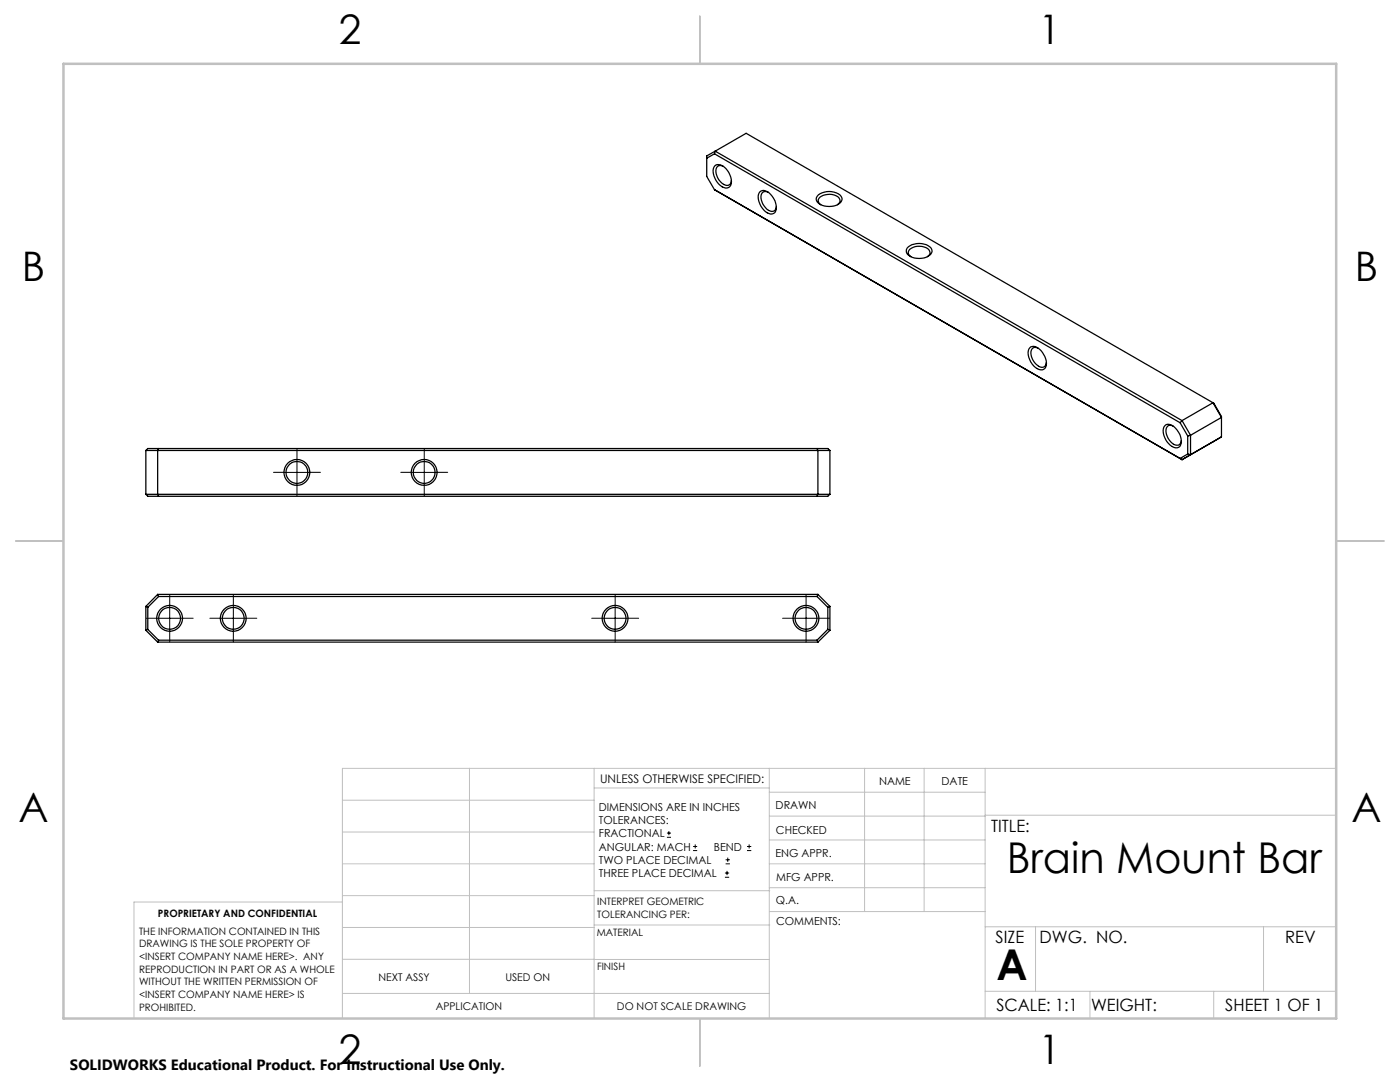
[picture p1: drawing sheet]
<svg xmlns="http://www.w3.org/2000/svg" width="279mm" height="216mm" viewBox="0 0 279 216" stroke-linecap="round" stroke-linejoin="round" font-family="sans-serif">
<g fill="none" stroke="#000" stroke-width=".2">
<path d="M56.8 94.3h4.9M59.3 91.8v5M82.2 94.3h4.9M84.7 91.8v5M31.4 123.4h4.9M33.9 120.9v5M44.1 123.4h4.9M46.6 120.9v5M120.3 123.4h4.9M122.8 120.9v5M158.4 123.4h4.9M160.9 120.9v5"/>
<path d="M133.1 167.1h.8M133.1 166.2h.8M133.5 165.8v.9M138.3 169.7h.8M138.3 168.9h.8M138.7 168.5v.8M144.7 175h.8M144.7 174.2h.8M144.8 172.4h.9M144.8 171.6h.9M145.1 173.8v.8M145.2 171.1v.9"/>
<path d="M149.1 169.7h.8M149.1 168.9h.8M149.5 168.5v.8"/>
</g>
<g fill="none" stroke="#000" stroke-width=".2" stroke-dasharray="15.2 1.3 1.3 1.3">
<path d="M56.8 94.2h-2.2M59.3 91.7v-2.1M59.3 96.7v2.2M61.8 94.2h2.2M82.2 94.2h-2.2M84.7 91.7v-2.1M84.7 96.7v2.2M87.2 94.2h2.2M31.4 123.4h-2.2M33.9 120.9v-2.2M33.9 125.9v2.1M36.4 123.4h2.2"/>
<path d="M44.1 123.4h-2.2M46.6 120.9v-2.2M46.6 125.9v2.1M49.1 123.4h2.2M120.3 123.4h-2.2M122.8 120.9v-2.2M122.8 125.9v2.1M125.3 123.4h2.2M158.4 123.4h-2.2M160.9 120.9v-2.2M160.9 125.9v2.1M163.4 123.4h2.2"/>
</g>
<g fill="none" stroke="#c0c0c0" stroke-width=".2">
<path d="M68.3 159.7h50.3M93.7 153.3v44.9M118.6 153.3v49.9M118.6 157.2h34.9M153.5 153.3v49.9M153.5 158.1h43.1M172.5 153.3v28.6M184.4 153.3v28.6M196.6 153.3v49.9M266.7 153.3h-198.4v49.9M68.3 178.7h50.3M68.3 172.4h50.3"/>
<path d="M68.3 166h50.3M68.3 180h-41.6v23.2M118.6 177.7h35M153.5 167.6h43.1M153.5 162.8h43.1M153.5 172.4h43.1M153.5 177.1h43.1M196.6 162.7h70.1M68.3 198.2h85.2M68.3 191.4l85.2 .1M68.3 185.1h50.3M118.6 184.6h35"/>
<path d="M153.6 181.9h43M196.6 197.8h70.1M196.6 184.9h70.1M206.7 184.9v12.9M217.5 197.8v5.4M242.2 197.8v5.4M252.2 184.9v12.9"/>
</g>
<path d="M139.7 3.2v9.5M3.1 107.9h9.6M266.7 107.9h9.5M139.7 203.2v9.6" fill="none" stroke="#c0c0c0" stroke-width=".25"/>
<path d="M12.7 12.7h254v190.5h-254z" fill="none" stroke="#c0c0c0" stroke-width=".5"/>
<g fill="none" stroke="#000" stroke-width=".25">
<path d="M142.6 30.7l-1.6 .9M142.6 30.7l92.9 53.6M142.6 37.9l93.3 53.8M142.6 37.9h.1M142.6 33.1a1.79 1.79 0 0 1 2.6 .9 2.86 2.86 0 0 1 .5 3.2 1.79 1.79 0 0 1-2.6-.9 2.86 2.86 0 0 1-.5-3.2zM142.7 30.2l-1.7 .9v4.1l1.6 2.7M142.7 30.2l93.2 53.7M142.7 30.2l-.1 .5M142.7 30.2l6.2-3.6 93.2 53.8M144.3 33.2a.96 .96 0 0 0-1.1 0 .96 .96 0 0 0-.3 1.1 2.8 2.8 0 0 0 2.4 2.7 .84 .84 0 0 0 .6-.9M151.6 38.3a1.76 1.76 0 0 1 2.5 .9 2.97 2.97 0 0 1 .6 3.2 1.79 1.79 0 0 1-2.6-.9 2.86 2.86 0 0 1-.5-3.2zM153.3 38.3a.96 .96 0 0 0-1.1 .1 .96 .96 0 0 0-.3 1.1 3.2 3.2 0 0 0 2.1 2.7 .9 .9 0 0 0 .9-1"/>
<path d="M163.3 38.9a3.6 3.6 0 0 1 4.6 .3 1.19 1.19 0 0 1-1 1.8 3.3 3.3 0 0 1-4-1 1.01 1.01 0 0 1 .4-1.1zM163.8 40.9a.92 .92 0 0 1-.5-.9 .92 .92 0 0 1 .6-.8 2.82 2.82 0 0 1 3.7 .5 .84 .84 0 0 1-.5 1.2M181.3 49.2a3.6 3.6 0 0 1 4.5 .3 1.08 1.08 0 0 1-.6 1.6 3.6 3.6 0 0 1-4.2-.4 1.03 1.03 0 0 1 .3-1.5zM181.8 51.2a.92 .92 0 0 1-.5-.9 .92 .92 0 0 1 .6-.8 2.82 2.82 0 0 1 3.6 .6 .84 .84 0 0 1-.4 1.1M205.7 69.2a2.27 2.27 0 0 1 2.6 1.5 2.16 2.16 0 0 1 0 3 2.34 2.34 0 0 1-2.6-1.5 2.32 2.32 0 0 1 0-3zM207.2 69.5a.96 .96 0 0 0-1.2 0 .96 .96 0 0 0-.3 1.1 2.8 2.8 0 0 0 2.5 2.7 .92 .92 0 0 0 .6-.9M29.1 89.9v8.7M29.1 89.9l.4-.4h135.7l.4 .4M29.1 89.9h136.5M29.1 98.6h136.5M29.1 98.6l.4 .4h135.7l.4-.4M31.6 89.5l-.1 .4v8.7l.1 .4"/>
<path d="M163.1 89.5l.1 .4v8.7l-.1 .4M165.6 89.9v8.7M232.4 85a1.42 1.42 0 0 1 2.2 .5 3.3 3.3 0 0 1 .9 3.6 1.51 1.51 0 0 1-2.2-.6 3.1 3.1 0 0 1-.9-3.5zM234.1 85a.94 .94 0 0 0-1.1 .1 .94 .94 0 0 0-.3 1 3.1 3.1 0 0 0 2.1 2.7 .81 .81 0 0 0 1-.9M235.5 84.3l1.5 2.7M235.9 83.9l1.7 3M235.9 83.9l-.4 .4M237 87v3.6M237 90.6l-1.5 .9 .4 .2M237 90.6l.6 .1M237.6 86.9l-.6 .1M237.6 86.9v3.8"/>
<path d="M237.6 90.7l-1.7 1M242.1 80.4l-6.2 3.5M242.1 80.4l1.7 2.9-6.2 3.6M242.1 80.4l1.7 2.7v4.1M243.8 87.2l-6.2 3.5M243.8 87.2l-7.9 4.5M31.5 118.6l-2.4 2.4M31.5 118.6l.1 .4M31.5 118.6h131.7M31.6 119l-2.1 2.2M31.6 119h131.5M163.1 119l2.1 2.2"/>
<path d="M163.2 118.6l-.1 .4M163.2 118.6l2.4 2.4M29.1 121l.4 .2M29.1 121v4.8M29.1 125.8l2.4 2.3M29.5 125.6l2.1 2.1M29.5 121.2v4.4M29.5 125.6l-.4 .2M31.5 128.1h131.7M31.6 127.7h131.5M31.6 127.7l-.1 .4M163.1 127.7l.1 .4"/>
<path d="M165.2 121.2v4.4M165.2 125.6l-2.1 2.1M165.2 125.6l.4 .2M165.6 121l-.4 .2M165.6 121v4.8M165.6 125.8l-2.4 2.3"/>
<circle cx="59.2" cy="94.3" r="2.18"/>
<circle cx="59.3" cy="94.3" r="2.59"/>
<circle cx="84.6" cy="94.3" r="2.18"/>
<circle cx="84.7" cy="94.3" r="2.59"/>
<circle cx="33.8" cy="123.4" r="2.58"/>
<circle cx="33.8" cy="123.4" r="2.17"/>
<circle cx="46.5" cy="123.4" r="2.58"/>
<circle cx="46.5" cy="123.4" r="2.17"/>
<circle cx="122.7" cy="123.4" r="2.58"/>
<circle cx="122.7" cy="123.4" r="2.17"/>
<circle cx="160.8" cy="123.4" r="2.58"/>
<circle cx="160.8" cy="123.4" r="2.17"/>
</g>
<g font-size="8.5">
<text x="200.9" y="174.2">Brain Mount Bar</text>
<text x="198.9" y="195.5">A</text>
</g>
<g font-size="8.1">
<text x="67.6" y="8.9">2</text>
<text x="207.3" y="8.9">1</text>
<text x="4.4" y="56.2">B</text>
<text x="270.4" y="56.2">B</text>
<text x="3.7" y="164.1">A</text>
<text x="269.7" y="164.1">A</text>
<text x="67.6" y="212.4">2</text>
<text x="207.3" y="212.4">1</text>
</g>
<g font-size="3.4">
<text x="197.8" y="166">TITLE:</text>
<text x="198.7" y="188.1">SIZE</text>
<text x="207.5" y="188.1">DWG. NO.</text>
<text x="256.5" y="188.2">REV</text>
<text x="198.8" y="201.7">SCALE: 1:1</text>
<text x="217.7" y="201.8">WEIGHT:</text>
<text x="244.5" y="201.7">SHEET 1 OF 1</text>
</g>
<text font-size="3" x="14" y="213.5">SOLIDWORKS Educational Product. For Instructional Use Only.</text>
<text font-size="2.4" x="119.8" y="156.2">UNLESS OTHERWISE SPECIFIED:</text>
<g font-size="2.2">
<text x="119.5" y="161.8">DIMENSIONS ARE IN INCHES</text>
<text x="154.8" y="161.4">DRAWN</text>
<text x="175.4" y="156.6">NAME</text>
<text x="187.9" y="156.7">DATE</text>
<text x="119.5" y="164.4">TOLERANCES:</text>
<text x="119.5" y="167.1">FRACTIONAL</text>
<text x="154.9" y="166.3">CHECKED</text>
<text x="119.5" y="169.7">ANGULAR: MACH</text>
<text x="119.5" y="172.4">TWO PLACE DECIMAL</text>
<text x="142.5" y="169.7">BEND</text>
<text x="154.8" y="171">ENG APPR.</text>
<text x="119.5" y="175">THREE PLACE DECIMAL</text>
<text x="154.9" y="175.7">MFG APPR.</text>
<text x="154.9" y="180.4">Q.A.</text>
<text x="154.9" y="184.6">COMMENTS:</text>
</g>
<g font-size="2.1">
<text x="75.5" y="195.7">NEXT ASSY</text>
<text x="100.9" y="195.7">USED ON</text>
<text x="86.9" y="201.5">APPLICATION</text>
<text x="123.1" y="201.6">DO NOT SCALE DRAWING</text>
</g>
<g font-size="2">
<text x="31.5" y="182.9">PROPRIETARY AND CONFIDENTIAL</text>
<text x="119.2" y="180.6">INTERPRET GEOMETRIC</text>
<text x="119.2" y="183.1">TOLERANCING PER:</text>
<text x="27.8" y="186.5">THE INFORMATION CONTAINED IN THIS</text>
<text x="27.8" y="189">DRAWING IS THE SOLE PROPERTY OF</text>
<text x="27.8" y="191.6">&lt;INSERT COMPANY NAME HERE&gt;. ANY</text>
<text x="119.1" y="186.7">MATERIAL</text>
<text x="27.8" y="194.1">REPRODUCTION IN PART OR AS A WHOLE</text>
<text x="27.8" y="196.6">WITHOUT THE WRITTEN PERMISSION OF</text>
<text x="119.1" y="193.5">FINISH</text>
<text x="27.8" y="199.1">&lt;INSERT COMPANY NAME HERE&gt; IS</text>
<text x="27.8" y="201.7">PROHIBITED.</text>
</g>
</svg>
